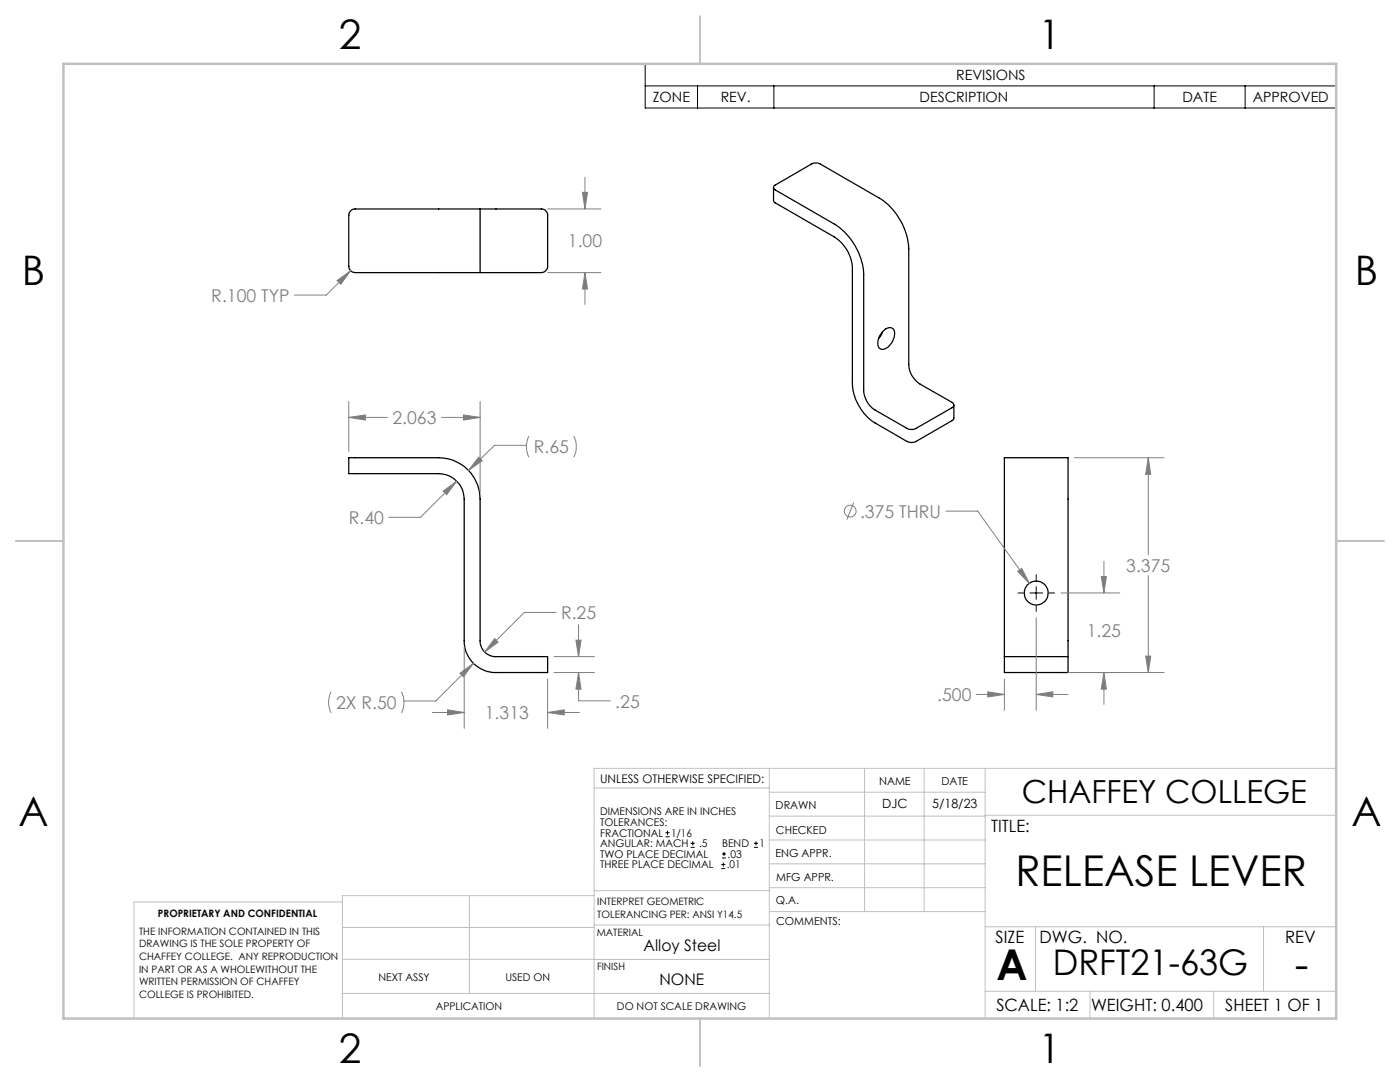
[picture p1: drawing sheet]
<svg xmlns="http://www.w3.org/2000/svg" width="279mm" height="216mm" viewBox="0 0 279 216" stroke-linecap="round" stroke-linejoin="round" font-family="sans-serif">
<g fill="none" stroke="#000" stroke-width=".25">
<path d="M154.4 37.4v2.6l.1 .4 12 6.9a7.8 7.8 0 0 1 3.6 6.3v23a10 10 0 0 0 4.5 7.8l6.4 3.7 .5 .2h.9l7.8-4.5 .2-.3v-2.7M154.5 37l7.4-4.3 1.2-.2 .6 .2 11.8 6.8a12.9 12.9 0 0 1 5.9 10.1v23.1a4.8 4.8 0 0 0 2.2 3.9l6.4 3.7a.57 .57 0 0 1 .4 .5 .57 .57 0 0 1-.4 .6l-7.2 4.1-.6 .2-1.2-.2-6.4-3.7a5 5 0 0 1-2.2-3.9v-23.1a12.8 12.8 0 0 0-5.9-10.1l-11.7-6.8a.55 .55 0 0 1-.3-.9zM95.8 41.7h-24.9a1.32 1.32 0 0 0-1.3 1.3v10.1a1.32 1.32 0 0 0 1.3 1.3h24.9M95.8 41.7h12.2a1.26 1.26 0 0 1 1.3 1.3v10.1a1.32 1.32 0 0 1-1.3 1.3h-12.2M95.8 41.7v12.7M176.1 66.2l-.8 1.4M176.2 66.1a1.38 1.38 0 0 1 2.2-.3 3.1 3.1 0 0 1-2.4 3.9 1.22 1.22 0 0 1-.8-1.6l.4-1.2zM69.6 91.3h18a8.3 8.3 0 0 1 8.2 8.3v28.2a3.1 3.1 0 0 0 3.2 3.2h10.3v3.2h-10.3a6.3 6.3 0 0 1-6.4-6.4v-28.2a5.2 5.2 0 0 0-5-5.1h-18zM200.4 131h12.7M200.4 131v3.2h12.7v-3.2M200.4 131v-39.7h12.7v39.7"/>
<circle cx="206.8" cy="118.3" r="2.38"/>
</g>
<g fill="none" stroke="#808080" stroke-width=".2">
<path d="M116.2 38.4h1.1l-.6 3.3zM116.7 35.3v6.4M67.3 56l2.7-2-2 2.7zM70 54l-4.9 4.9h-6.3M109.3 41.7h10.6M109.3 54.4h10.6M116.7 54.4l.6 3.3h-1.1zM116.7 54.4v6.3M69.6 83.3l3.3-.5v1zM69.6 80.1v10M69.6 83.3h7.7M88.1 83.3h7.7"/>
<path d="M88.4 98l2.7-2-2 2.7zM91.1 96l-7.2 7.2h-6.3M92.5 82.8l3.3 .5-3.3 .5zM95.5 91.2l.7 .7-2.7 2zM95.8 80.1v18.2M105.1 88.9h-6.4l-5.2 5M105.6 87l-.2 .3a4.8 4.8 0 0 0 .2 3.9M114.5 87a4.7 4.7 0 0 1 0 4.2M214.4 91.3h17.9M229.2 91.3l.5 3.4h-1.1zM229.2 91.3v19.4M170.4 100.3l-1.4 3.4"/>
<path d="M188.8 102h6.3l10.3 14.4M203.1 114l.8-.6 1.5 3zM211.7 118.3h11.8M219.8 115h1l-.5 3.3zM220.3 112v6.3M229.2 114.9v19.3M66.1 138l-.2 .3a4.8 4.8 0 0 0 .2 3.9M80.1 138a4.7 4.7 0 0 1 0 4.2M91.8 134.3l2.7-1.9-2 2.6zM92.6 129.1v16.2M94.5 132.4l-7.5 7.5h-6.4M98.7 127.4l.7 .7-2.7 2z"/>
<path d="M109.3 135.5v9.8M110.6 131h8M110.6 134.2h8M111 122.2h-6.4l-7.9 7.9M114.9 127.7h1.1l-.5 3.3zM115.5 134.2l.5 3.3h-1.1zM115.5 134.2v5.6h6.3M115.5 124.7v6.3M194.8 138.6h5.6M197.1 138l3.3 .6-3.3 .5zM200.4 135.5v6.2M206.8 138.6l3.3-.6v1.1z"/>
<path d="M206.8 123.3v18.4M206.8 138.6h6.3M213.1 134.2h19.2M220.3 134.2l.5 3.3h-1zM220.3 134.2v6.3M228.6 130.9h1.1l-.5 3.3zM86.3 142.2h6.3M89.3 141.6l3.3 .6-3.3 .5zM109.3 142.2l3.3-.6v1.1zM109.3 142.2h6.3"/>
<circle cx="169.7" cy="102" r="1.18"/>
</g>
<g fill="none" stroke="#000" stroke-width=".2">
<path d="M128.8 12.7h137.9v8.9h-137.9zM128.8 17.1h137.9M139.2 17.1v4.5M154.4 17.1v4.5M230.3 17.1v4.5M248.5 17.1v4.5M203.2 118.3h1.1M205.5 118.3h2.6M206.8 114.7v1.1M206.8 117.1v2.5M209.3 118.3h1.2M206.8 120.9v1.1"/>
<path d="M132.8 167h.8M132.8 166.2h.8M133.2 165.8v.8M137.8 169.1h.8M137.8 168.3h.8M138.3 167.9v.8M143.9 173.3h.8M143.9 172.5h.8M144.1 171.2h.8M144.1 170.4h.8M144.4 172.1v.8M144.5 170v.8"/>
<path d="M150.5 169.1h.8M150.5 168.3h.8M150.9 167.9v.8"/>
</g>
<g fill="none" stroke="#c0c0c0" stroke-width=".2">
<path d="M118.6 157.2h34.9M153.5 153.3v49.9M153.5 158.1h43.1M172.5 153.3v28.6M184.4 153.3v28.6M196.6 153.3v49.9M266.7 153.3h-148.1v49.9M68.3 180h-41.6v23.2M93.7 178.7v19.5M118.6 178.7h-50.3v24.5M118.6 177.7h35M153.5 167.6h43.1"/>
<path d="M153.5 162.8h43.1M153.5 172.4h43.1M153.5 177.1h43.1M196.6 162.7h70.1M68.3 198.2h85.2M68.3 191.4l85.2 .1M68.3 185.1h50.3M118.6 184.6h35M153.6 181.9h43M196.6 197.8h70.1M196.6 184.9h70.1M206.7 184.9v12.9"/>
<path d="M217.5 197.8v5.4M242.2 197.8v5.4M252.2 184.9v12.9"/>
</g>
<path d="M139.7 3.2v9.5M3.1 107.9h9.6M266.7 107.9h9.5M139.7 203.2v9.6" fill="none" stroke="#c0c0c0" stroke-width=".25"/>
<path d="M12.7 12.7h254v190.5h-254z" fill="none" stroke="#c0c0c0" stroke-width=".5"/>
<path d="M92.5 82.8l3.3 .5-3.3 .5zM69.6 83.3l3.3-.5v1zM98.7 127.4l-2 2.7 2.7-2zM88.4 98l.7 .7 2-2.7zM114.9 127.7h1.1l-.5 3.3zM115.5 134.2l.5 3.3h-1.1zM91.8 134.3l.7 .7 2-2.6zM95.5 91.2l-2 2.7 2.7-2zM109.3 142.2l3.3-.6v1.1zM89.3 141.6l3.3 .6-3.3 .5zM229.2 91.3l.5 3.4h-1.1zM228.6 130.9h1.1l-.5 3.3zM220.3 134.2l.5 3.3h-1zM219.8 115h1l-.5 3.3zM206.8 138.6l3.3-.6v1.1zM197.1 138l3.3 .6-3.3 .5zM203.1 114l2.3 2.4-1.5-3zM116.2 38.4h1.1l-.6 3.3zM116.7 54.4l.6 3.3h-1.1zM67.3 56l.7 .7 2-2.7z" fill="#808080"/>
<g font-size="8.5">
<text x="202.7" y="176.9">RELEASE LEVER</text>
<text x="198.9" y="195.5">A</text>
<text x="258.4" y="195.4">-</text>
</g>
<g font-size="8.1">
<text x="67.6" y="9.7">2</text>
<text x="207.3" y="9.7">1</text>
<text x="4.4" y="57">B</text>
<text x="270.4" y="57">B</text>
<text x="3.7" y="164.9">A</text>
<text x="269.7" y="164.9">A</text>
<text x="67.6" y="212.2">2</text>
<text x="207.3" y="212.2">1</text>
</g>
<text font-size="7.1" x="210.1" y="194.6">DRFT21-63G</text>
<text font-size="6.3" x="203.9" y="160.2">CHAFFEY COLLEGE</text>
<g font-size="3.5" fill="#808080">
<text x="113.3" y="49.4">1.00</text>
<text x="42.2" y="60.2">R.100 TYP</text>
<text x="78.3" y="84.6">2.063</text>
<text x="106.5" y="90.4">R.65</text>
<text x="69.6" y="104.5">R.40</text>
<text x="171.6" y="103.3">.375 THRU</text>
<text x="224.8" y="114.1">3.375</text>
<text x="112" y="123.5">R.25</text>
<text x="216.9" y="127.2">1.25</text>
<text x="67.1" y="141.4">2X R.50</text>
<text x="96.8" y="143.5">1.313</text>
<text x="122.8" y="141.2">.25</text>
<text x="187" y="139.9">.500</text>
</g>
<g font-size="3.4">
<text x="197.8" y="166">TITLE:</text>
<text x="198.7" y="188.1">SIZE</text>
<text x="207.5" y="188.1">DWG. NO.</text>
<text x="256.5" y="188.2">REV</text>
<text x="198.8" y="201.7">SCALE: 1:2</text>
<text x="217.7" y="201.8">WEIGHT: 0.400</text>
<text x="244.5" y="201.7">SHEET 1 OF 1</text>
</g>
<g font-size="3.2">
<text x="128.5" y="189.8">Alloy Steel</text>
<text x="131.6" y="196.6">NONE</text>
</g>
<g font-size="2.8">
<text x="190.8" y="16">REVISIONS</text>
<text x="130.3" y="20.4">ZONE</text>
<text x="143.8" y="20.4">REV.</text>
<text x="183.5" y="20.4">DESCRIPTION</text>
<text x="236" y="20.4">DATE</text>
<text x="250" y="20.4">APPROVED</text>
</g>
<g font-size="2.5">
<text x="176.1" y="161.3">DJC</text>
<text x="186.1" y="161.3">5/18/23</text>
</g>
<text font-size="2.4" x="119.8" y="156.2">UNLESS OTHERWISE SPECIFIED:</text>
<g font-size="2.2">
<text x="154.8" y="161.4">DRAWN</text>
<text x="175.4" y="156.6">NAME</text>
<text x="187.9" y="156.7">DATE</text>
<text x="154.9" y="166.3">CHECKED</text>
<text x="154.8" y="171">ENG APPR.</text>
<text x="154.9" y="175.7">MFG APPR.</text>
<text x="154.9" y="180.4">Q.A.</text>
<text x="154.9" y="184.6">COMMENTS:</text>
</g>
<g font-size="2.1">
<text x="119.8" y="162.7">DIMENSIONS ARE IN INCHES</text>
<text x="119.8" y="164.8">TOLERANCES:</text>
<text x="119.8" y="166.9">FRACTIONAL</text>
<text x="133.9" y="166.9">1/16</text>
<text x="119.8" y="171.2">TWO PLACE DECIMAL</text>
<text x="119.8" y="173.3">THREE PLACE DECIMAL</text>
<text x="119.8" y="169.1">ANGULAR: MACH</text>
<text x="139.5" y="169.1">.5</text>
<text x="144.1" y="169.1">BEND</text>
<text x="145.1" y="173.3">.01</text>
<text x="145.2" y="171.2">.03</text>
<text x="151.6" y="169.1">1</text>
<text x="75.5" y="195.7">NEXT ASSY</text>
<text x="100.9" y="195.7">USED ON</text>
<text x="86.9" y="201.5">APPLICATION</text>
<text x="123.1" y="201.6">DO NOT SCALE DRAWING</text>
</g>
<g font-size="2">
<text x="31.5" y="182.9">PROPRIETARY AND CONFIDENTIAL</text>
<text x="119.2" y="180.6">INTERPRET GEOMETRIC</text>
<text x="119.2" y="183.1">TOLERANCING PER: ANSI Y14.5</text>
<text x="27.8" y="186.5">THE INFORMATION CONTAINED IN THIS</text>
<text x="27.8" y="189">DRAWING IS THE SOLE PROPERTY OF</text>
<text x="27.8" y="191.6">CHAFFEY COLLEGE. ANY REPRODUCTION</text>
<text x="119.1" y="186.7">MATERIAL</text>
<text x="27.8" y="194.1">IN PART OR AS A WHOLEWITHOUT THE</text>
<text x="27.8" y="196.6">WRITTEN PERMISSION OF CHAFFEY</text>
<text x="119.1" y="193.5">FINISH</text>
<text x="27.8" y="199.1">COLLEGE IS PROHIBITED.</text>
</g>
</svg>
